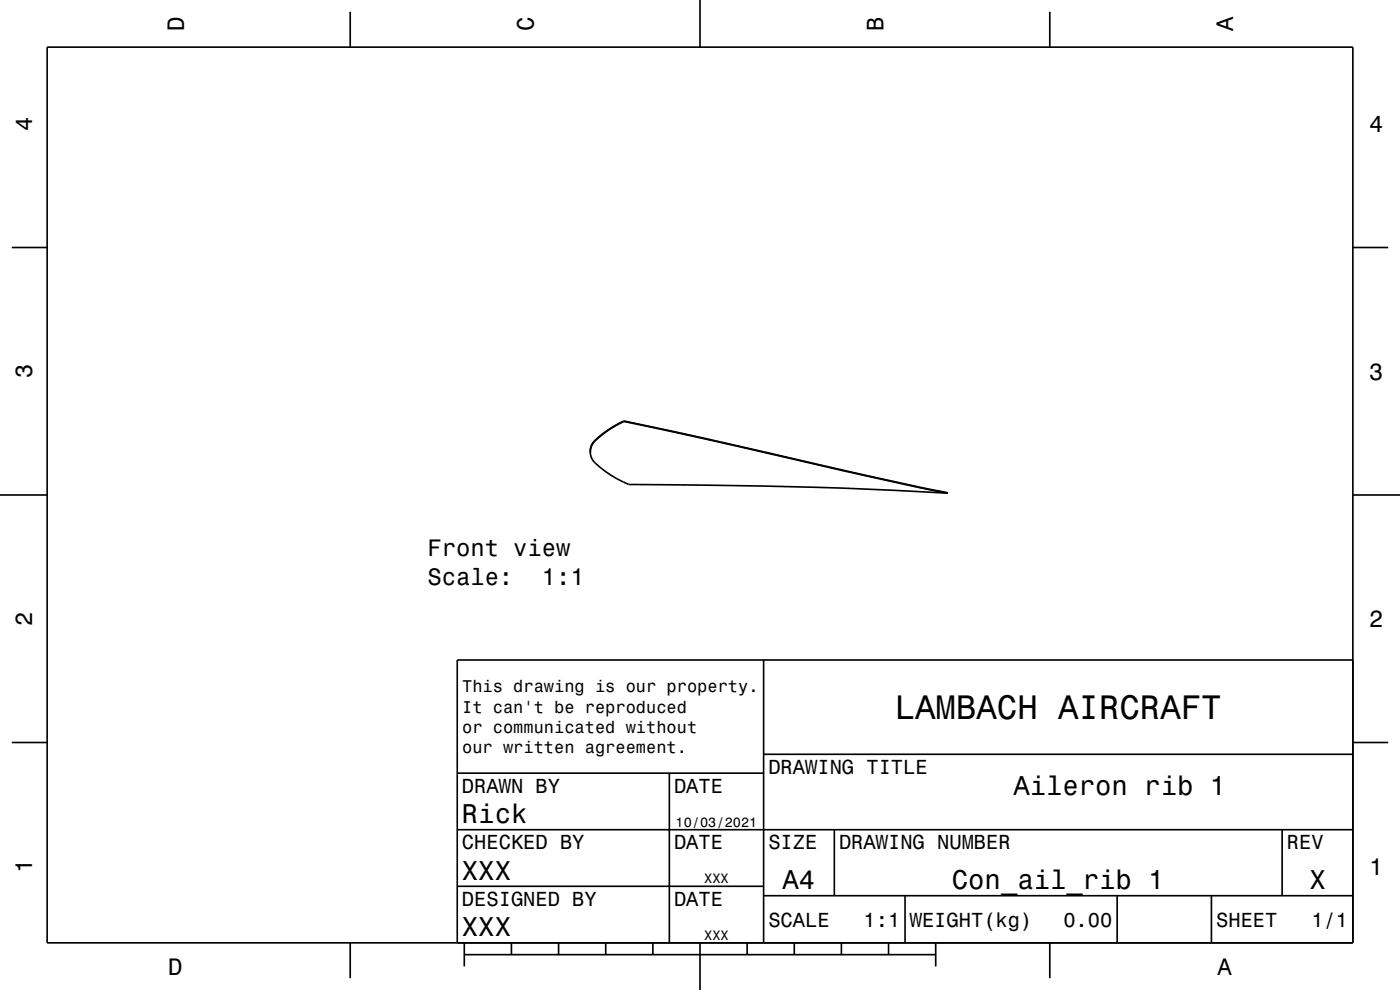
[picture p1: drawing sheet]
<svg xmlns="http://www.w3.org/2000/svg" width="297mm" height="210mm" viewBox="0 0 297 210" stroke-linecap="round" stroke-linejoin="round" font-family="sans-serif">
<g fill="none" stroke="#000" stroke-width=".35">
<path d="M10 10h277v190h-277zM74.3 2.5v7.5M148.5 0v10M222.7 2.5v7.5M2.5 52.5h7.5M287 52.5h7.5M125.2 96.1a5.2 5.2 0 0 0 2.3 3.2l2.7 1.8 3.2 1.7a1138.6 1138.6 0 0 1 67.5 1.8M132.4 89.3a2001.6 2001.6 0 0 1 52.5 11.8l15.9 3.4 .3 .1h-.3M132.4 89.3l-3.6 2a13.9 13.9 0 0 0-3.2 2.9l-.4 1.1v.8M132.4 89.3v.1M132.4 89.4l15.3 3.3 43.4 9.9 9.7 2M132.4 89.4l-3.6 2.1a13.9 13.9 0 0 0-3.2 2.9l-.4 1.1v.6"/>
<path d="M0 105h10M287 105h10M162 140v60M287 140h-190v60M2.5 157.5h7.5M287 157.5h7.5M97 176h190M97 164h65M142 164v36M162 160h125M177 176v14M272 176v14"/>
<path d="M97 188h65M162 190h125M192 190v10M237 190v10M257 190v10M74.3 200v7.5M98.5 202.5h100M98.5 200v5M108.5 200v2.5M118.5 200v2.5M128.5 200v2.5M138.5 200v2.5"/>
<path d="M148.5 200v10M158.5 200v2.5M168.5 200v2.5M178.5 200v2.5M188.5 200v2.5M198.5 200v5M222.7 200v7.5"/>
</g>
<path d="M126.2 93.4v.2M132.3 89.3v.2" fill="none" stroke="#000" stroke-width=".21"/>
<text font-size="7.2" x="189.8" y="152.6">LAMBACH AIRCRAFT</text>
<g font-size="5.8">
<text x="215" y="168.6">Aileron rib 1</text>
<text x="98" y="174.6">Rick</text>
<text x="98" y="186.6">XXX</text>
<text x="166" y="188.6">A4</text>
<text x="201.9" y="188.6">Con_ail_rib 1</text>
<text x="277.8" y="188.6">X</text>
<text x="98" y="198.6">XXX</text>
</g>
<g font-size="5">
<text x="39" y="6.5" transform="rotate(-90 39 6.5)">D</text>
<text x="113.2" y="6.5" transform="rotate(-90 113.2 6.5)">C</text>
<text x="187.4" y="6.5" transform="rotate(-90 187.4 6.5)">B</text>
<text x="261.6" y="6.5" transform="rotate(-90 261.6 6.5)">A</text>
<text x="6.8" y="27.8" transform="rotate(-90 6.8 27.8)">4</text>
<text x="290.5" y="28.1">4</text>
<text x="6.8" y="80.3" transform="rotate(-90 6.8 80.3)">3</text>
<text x="290.5" y="80.6">3</text>
<text x="90.7" y="118">Front view</text>
<text x="90.7" y="124">Scale:</text>
<text x="115" y="124">1:1</text>
<text x="6.8" y="132.8" transform="rotate(-90 6.8 132.8)">2</text>
<text x="290.5" y="133.1">2</text>
<text x="6.8" y="185.3" transform="rotate(-90 6.8 185.3)">1</text>
<text x="290.5" y="185.6">1</text>
<text x="35.7" y="206.8">D</text>
<text x="258.3" y="206.8">A</text>
</g>
<g font-size="4.3">
<text x="163" y="164.2">DRAWING TITLE</text>
<text x="98" y="168.2">DRAWN BY</text>
<text x="143" y="168.2">DATE</text>
<text x="98" y="180.2">CHECKED BY</text>
<text x="143" y="180.2">DATE</text>
<text x="163" y="180.2">SIZE</text>
<text x="178" y="180.2">DRAWING NUMBER</text>
<text x="273" y="180.2">REV</text>
<text x="98" y="192.2">DESIGNED BY</text>
<text x="143" y="192.2">DATE</text>
<text x="163" y="196.6">SCALE</text>
<text x="183.2" y="196.6">1:1</text>
<text x="193" y="196.6">WEIGHT(kg)</text>
<text x="225.6" y="196.6">0.00</text>
<text x="258" y="196.6">SHEET</text>
<text x="278.2" y="196.6">1/1</text>
</g>
<g font-size="3.6">
<text x="98.1" y="146.8">This drawing is our property.</text>
<text x="98.1" y="151.2">It can't be reproduced</text>
<text x="98.1" y="155.5">or communicated without</text>
<text x="98.1" y="159.8">our written agreement.</text>
</g>
<g font-size="2.9">
<text x="143.3" y="175.3">10/03/2021</text>
<text x="149.4" y="187.3">XXX</text>
<text x="149.4" y="199.3">XXX</text>
</g>
</svg>
